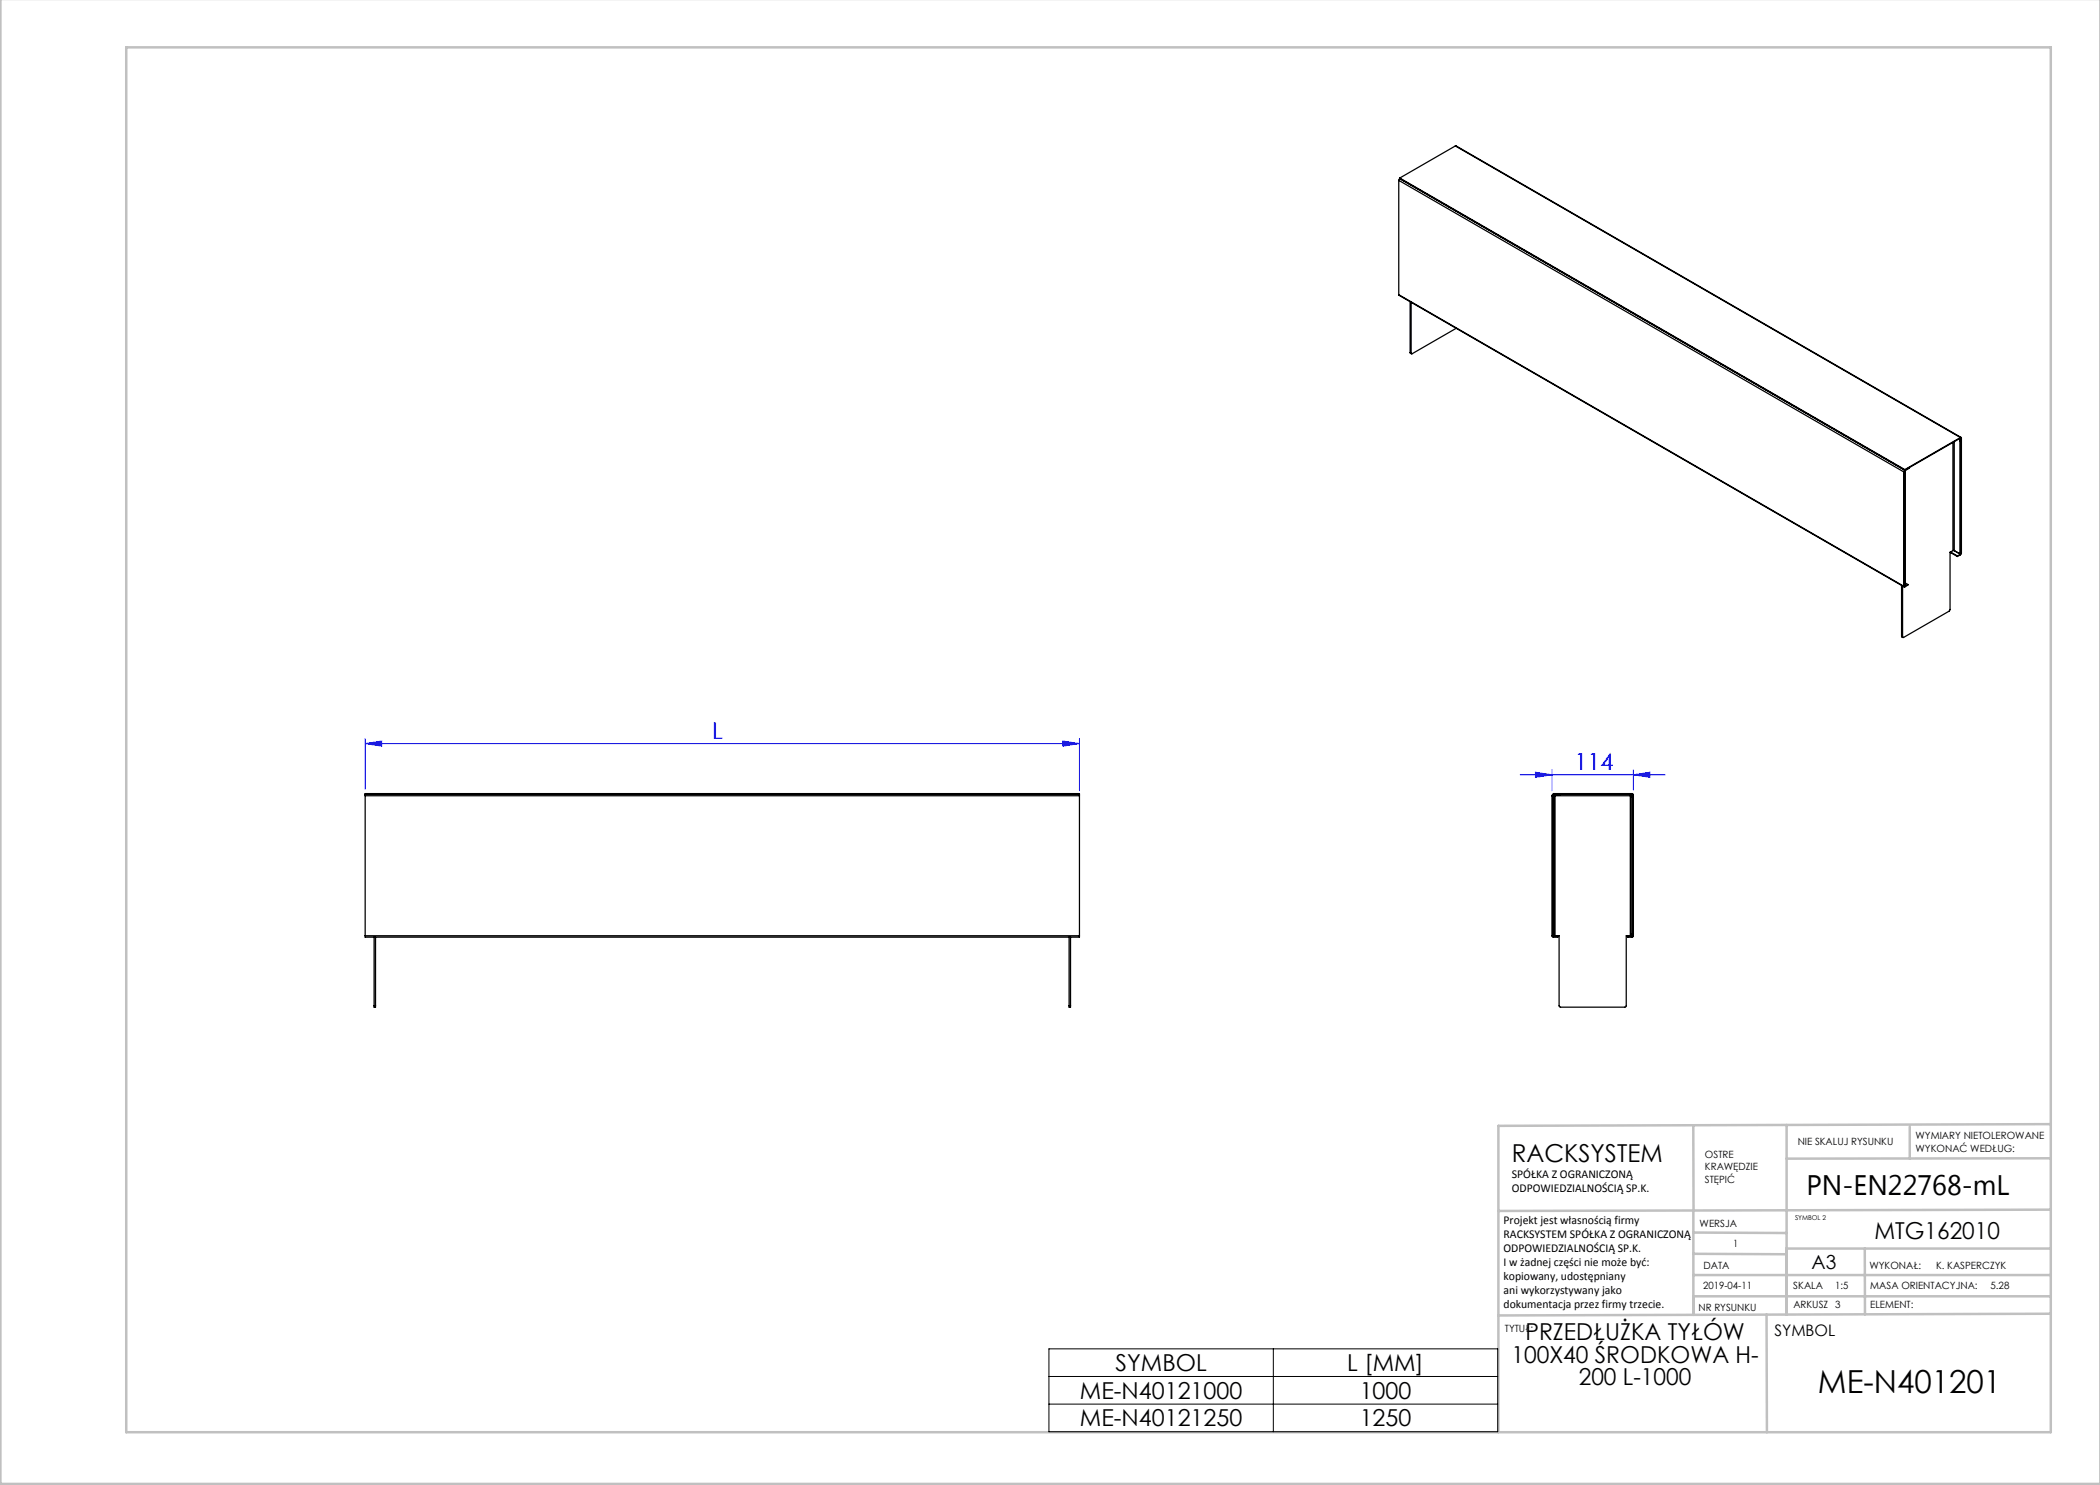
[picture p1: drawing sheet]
<svg xmlns="http://www.w3.org/2000/svg" width="420mm" height="297mm" viewBox="0 0 420 297" stroke-linecap="round" stroke-linejoin="round" font-family="sans-serif">
<path d="M73 148.7l3.3-.5v1zM73 147.7v10.2M73 148.7h142.9M212.6 148.2l3.3 .5-3.3 .5zM215.9 147.7v10.4M304 155h29M307.1 154.5l3.3 .5-3.3 .5zM310.4 154v4.1M326.7 155l3.3-.5v1zM326.7 154v4" fill="none" stroke="#00f" stroke-width=".2"/>
<g fill="none" stroke="#c0c0c0" stroke-width=".5">
<path d="M.1 -.1v296.9h419.9M25.2 9.5h385v276.9h-385zM338.7 225.2v16.9M357.3 225v37.9M382 225.4v6.3M410.1 224.8l-110.4 .4v61.2M410.1 231.7h-52.8M338.7 259.3h71.5M338.7 255h71.5M338.7 250.8l18.6 .1M338.7 246.5l18.6 .1M338.7 242.1v20.9"/>
<path d="M373 249.7v13.2M410.1 241.9l-110.4 .3M410.2 249.7h-52.9v13.2M353.3 262.9l.1 23.5M410.2 262.7l-110.5 .4"/>
</g>
<path d="M209.8 269.8h89.7v16.5h-89.7zM209.8 275.3h89.7M254.7 269.8v16.5M209.8 280.8h89.7" fill="none" stroke="#000" stroke-width=".2"/>
<g fill="#00f">
<path d="M212.6 148.2l3.3 .5-3.3 .5zM73 148.7l3.3-.5v1z"/>
<path d="M307.1 154.5l3.3 .5-3.3 .5zM326.7 155l3.3-.5v1z"/>
</g>
<g fill="none" stroke="#000" stroke-width=".25">
<path d="M279.8 36.1l101 58.3M279.8 36.1v22.8M280 35.7l-.2 .4M280 35.7l101 58.3M280 35.6v.1M280 35.6l101 58.3M291.1 29.2l101.1 58.3M291.1 29.2l-11.1 6.4M291.1 29.2l101 58.3M279.8 58.9l101 58.5M279.8 58.9l101 58.4M282 70.5l.3 .3"/>
<path d="M282 70.5l.2 .1M282 60.3v10.2M282.2 60.5v10.1M291.2 65.7l-8.8 5-.2-.1M380.8 94.4v22.9M380.9 94.3v22.9M380.9 94.3l-.1 .1M381 94.2l.1 .2M381 94l-.2 .4M381 94.2l-.1 .1M381 94l.9-.5-.9 .7M381 93.9v.3"/>
<path d="M381.1 94.4l-.2 .2M381.1 94.4v22.4M390.6 88.5v21.6M390.8 88.3v21.8h-.2M391.8 87.8h.1M391.8 87.8l.2 .3M392 87.7l.2 .3-.2 .1M392 87.7h.1M392 88.1v22.4M392 87.7l-.2 .1M392.1 87.5l.2 .1M392.1 87.6l.1 .1"/>
<path d="M392.1 87.5l-11.1 6.4M392.1 87.6l-11.1 6.4M392.1 87.5v.1M392.2 87.7v23M392.3 87.6l-.1 .1M392.3 87.6v23M380.3 117.1v10.2M380.5 117.2v10.2M380.8 117.3l.2 .1M380.9 117.2l.1 .1M380.9 117.2l-.1 .1M381 117.3v.1"/>
<path d="M381.1 116.8l-.2 .3M381.1 116.8l-.2 .2M381.1 116.6l.5 .3M381.6 116.9l-.6 .4M381.6 116.9l-.6 .5M390 110.5v11.6l-9.3 5.4-.2-.1M390 110.5l1.5 .8M390.1 110.4l1.4 .8M390.6 110.1l-.6 .4M390.8 110.1l1.3 .7M391.5 111.2v.1M392 110.5l-.2 .2"/>
<path d="M392 110.5l.2-.1-.3 .3M392.1 110.6l.1 .1M392.1 110.8v.2M392.1 110.8l-.6 .4M392.1 111l-.6 .3M392.2 110.7l-.1 .1M392.3 110.6l-.2 .4M392.3 110.6l-.1 .1M380.3 127.3l.3 .2M380.3 127.3l.2 .1M73 158.9v.2M73 158.9h142.9"/>
<path d="M73 159.1h142.9M73 158.9v-.2h142.9v.2M73 159.1v28M215.9 158.9v.2M215.9 159.1v28M310.4 159.1h.4M310.4 159.1v28M310.5 159.4h.3M310.7 159l-.2 .1v28l.2 .2M310.8 159.1v.3M310.8 159.1h.2M310.8 159.4v27.5"/>
<path d="M311 159.1h15.1M311 159.1v28M312 158.9v.1h-1.3M326.1 159.1h.1M326.1 159.1v28M326.2 159.1v.3M326.2 159.1h.3M326.2 159.4h.3M326.2 159.4v27.5M326.4 158.9h-15.7l-.3 .2M326.4 158.7l.3 .3M326.4 158.9l.1 .1"/>
<path d="M326.4 158.7h-15.7v.3M326.4 158.7v.2M326.5 159v28.1l-.1 .2M326.5 159h.2M326.7 159v28.1M73 187.1v.3h142.9v-.3M73 187.1h142.9M74.8 187.4v13.7M75.1 187.4v13.7M213.8 187.4v13.7M214.1 187.4v13.7M310.4 187.1l.3 .3"/>
<path d="M310.4 187.1h.4M310.5 186.9h.3M310.7 187.3h.8v.1h-.8M310.7 187.3v.1M310.8 186.9v.2M310.8 187.1h.2M311 187.1h.8v14l.3 .3 13.1-.1v-14.2h.9M326.1 187.1h.1M326.2 186.9v.2M326.2 187.1h.5M326.2 186.9h.3M326.4 187.3h-.9v.1h.9"/>
<path d="M326.4 187.3v.1M326.7 187.1l-.3 .3M74.8 201.1v.3h.3v-.3M74.8 201.1h.3M213.8 201.1v.3h.3v-.3M213.8 201.1h.3"/>
</g>
<text font-size="6.3" x="363.6" y="278.5">ME-N401201</text>
<text font-size="5.6" x="361.3" y="239.1">PN-EN22768-mL</text>
<text font-size="4.9" x="302.4" y="232.4">RACKSYSTEM</text>
<g font-size="4.7" fill="#00f">
<text x="142.5" y="147.7">L</text>
<text x="314.9" y="153.9">114</text>
</g>
<g font-size="4.7">
<text x="374.9" y="247.8">MTG162010</text>
<text x="305.1" y="268.1">PRZEDŁUŻKA TYŁÓW</text>
<text x="223.1" y="274.2">SYMBOL</text>
<text x="269.5" y="274.2">L [MM]</text>
<text x="302.3" y="272.6">100X40 ŚRODKOWA H-</text>
<text x="216" y="279.7">ME-N40121000</text>
<text x="271.9" y="279.7">1000</text>
<text x="315.7" y="277.1">200 L-1000</text>
<text x="216" y="285.3">ME-N40121250</text>
<text x="271.9" y="285.3">1250</text>
</g>
<text font-size="3.9" x="362.3" y="253.8">A3</text>
<text font-size="3.2" x="354.9" y="267.2">SYMBOL</text>
<g font-size="2.4">
<text x="302.4" y="235.6">SPÓŁKA Z OGRANICZONĄ</text>
<text x="302.4" y="238.4">ODPOWIEDZIALNOŚCIĄ SP.K.</text>
<text x="300.7" y="244.7">Projekt jest własnością firmy</text>
<text x="300.7" y="247.5">RACKSYSTEM SPÓŁKA Z OGRANICZONĄ</text>
<text x="300.7" y="250.3">ODPOWIEDZIALNOŚCIĄ SP.K.</text>
<text x="300.7" y="253.1">I w żadnej części nie może być:</text>
<text x="300.7" y="256">kopiowany, udostępniany</text>
<text x="300.7" y="258.8">ani wykorzystywany jako</text>
<text x="300.7" y="261.6">dokumentacja przez firmy trzecie.</text>
</g>
<g font-size="2">
<text x="383.1" y="227.9">WYMIARY NIETOLEROWANE</text>
<text x="341" y="231.6">OSTRE</text>
<text x="359.5" y="228.9">NIE SKALUJ RYSUNKU</text>
<text x="383.1" y="230.4">WYKONAĆ WEDŁUG:</text>
<text x="341" y="234.1">KRAWĘDZIE</text>
<text x="341" y="236.6">STĘPIĆ</text>
<text x="339.9" y="245.4">WERSJA</text>
<text x="346.6" y="249.5">1</text>
<text x="340.6" y="257.7">2019-04-11</text>
<text x="340.7" y="253.8">DATA</text>
<text x="358.7" y="257.7">SKALA</text>
<text x="367" y="257.7">1:5</text>
<text x="373.9" y="253.8">WYKONAŁ:</text>
<text x="374.1" y="257.7">MASA ORIENTACYJNA:</text>
<text x="387.2" y="253.8">K. KASPERCZYK</text>
<text x="398.1" y="257.7">5.28</text>
<text x="339.7" y="262.3">NR RYSUNKU</text>
<text x="358.7" y="261.7">ARKUSZ 3</text>
<text x="374.1" y="261.7">ELEMENT:</text>
<text x="301" y="266.4">TYTUŁ:</text>
</g>
<text font-size="1.3" x="359" y="244">SYMBOL 2</text>
</svg>
